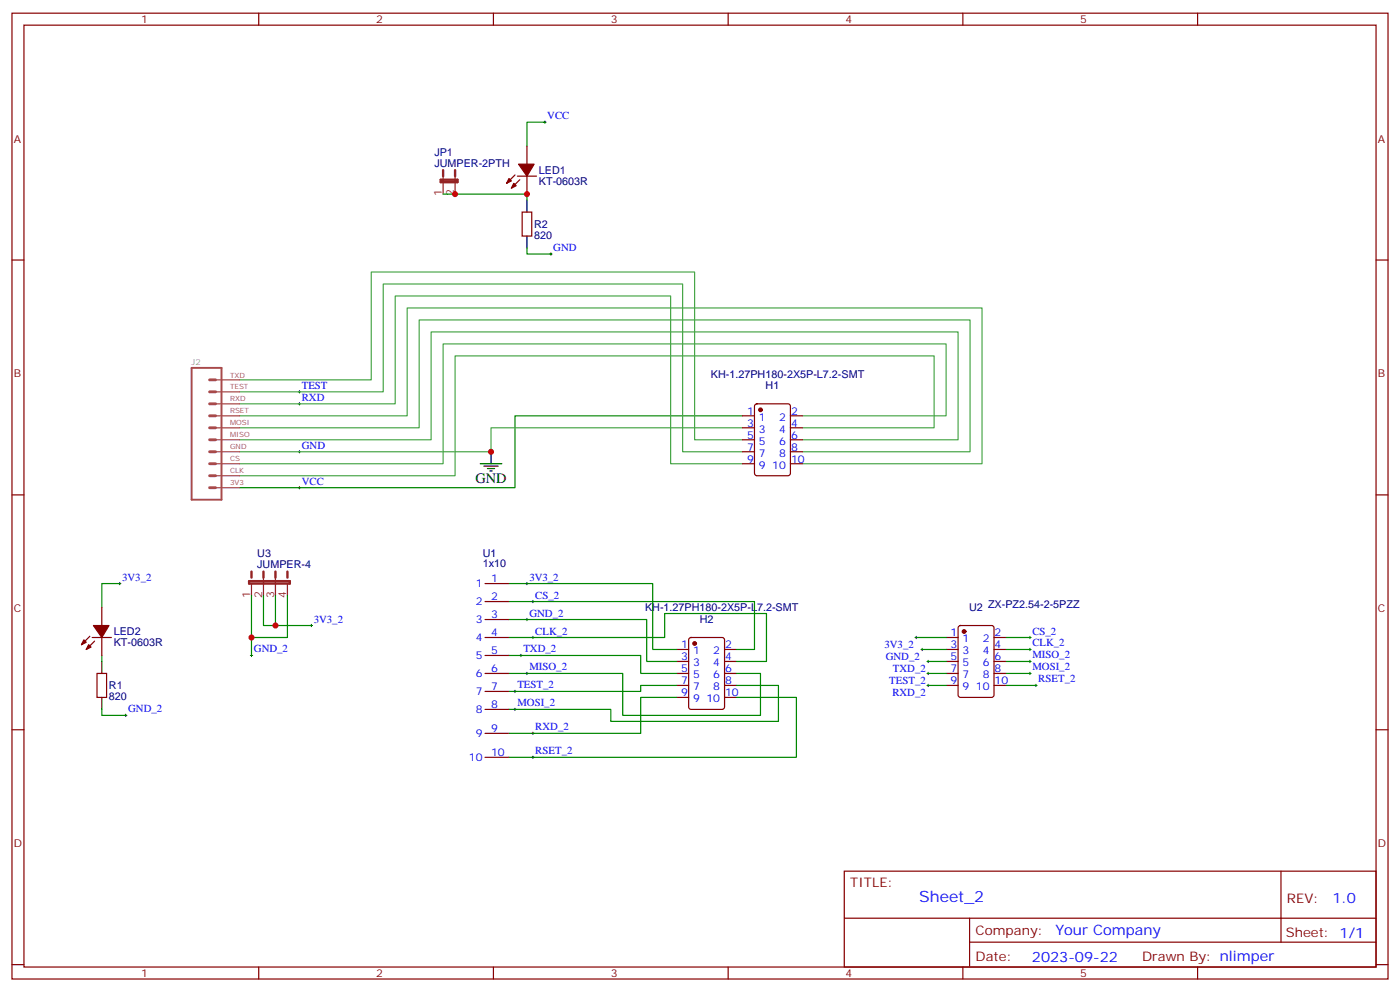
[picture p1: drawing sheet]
<svg xmlns="http://www.w3.org/2000/svg" width="412mm" height="292mm" viewBox="0 0 412 292" stroke-linecap="round" stroke-linejoin="round" font-family="sans-serif">
<g fill="none" stroke="#870000" stroke-width=".35">
<path d="M3.5 3.9h405.4v284.3h-405.4zM7.1 7.4h398.2v277.3h-398.2zM76.2 3.9v3.5M145.3 3.9v3.5M214.5 3.9v3.5M283.6 3.9v3.5M352.8 3.9v3.5M151.7 51.5l-2.5 2.5M152.4 51.9h5.6M153.1 52.9l-2.5 2.5M155.2 43v5.3M155.2 51.9v5.3"/>
<path d="M3.5 76.6h3.6M153.8 62.4h2.8v7.1h-2.8zM405.3 76.6h3.6M222.5 119.1l.5-.2h9.1l.7 .4v20l-.4 .7-9.4 .1-.7-.5-.1-20zM218.7 122.4h3.5M218.7 136.5h3.5M218.7 125.9h3.5M218.7 133h3.5M218.7 129.5h3.5M232.8 122.4h3.6M232.8 136.5h3.6M232.8 125.9h3.6"/>
<path d="M232.8 133h3.6M232.8 129.5h3.6M3.5 145.7h3.6M405.3 145.7h3.6M30 178.9v5.2M142.9 171.8h7M142.9 177.1h7M26.5 187.3l-2.5 2.5M27.2 187.7h5.6M27.9 188.7l-2.5 2.5M28.6 198.3h2.8v7h-2.8zM30 187.7v5.3"/>
<path d="M142.9 198.3h7M142.9 182.4h7M142.9 187.7h7M142.9 193h7M199.3 191.2h3.5M199.3 194.7h3.5M199.3 198.3h3.5M203.1 187.9l.5-.2h9.1l.7 .4v20l-.4 .7h-9.4l-.7-.4-.1-20zM213.4 191.2h3.6M213.4 194.7h3.6M213.4 198.3h3.6M278.7 191.2h3.5"/>
<path d="M278.7 194.7h3.5M278.7 198.3h3.5M278.7 187.7h3.5M282.5 184.4l.4-.3h9.2l.7 .5v20l-.5 .7h-9.4l-.6-.4-.1-20zM292.8 191.2h3.5M292.8 194.7h3.5M292.8 198.3h3.5M292.8 187.7h3.5M3.5 214.8h3.6M142.9 203.6h7M142.9 208.8h7M142.9 215.9h7"/>
<path d="M199.3 205.3h3.5M199.3 201.8h3.5M213.4 205.3h3.6M213.4 201.8h3.6M278.7 201.8h3.5M292.8 201.8h3.5M405.3 214.8h3.6M142.9 223h7M248.7 256.5h156.6v28.2h-156.6zM377.3 256.5v20.9M248.7 270.3h156.5M285.6 277.4h119.6"/>
<path d="M285.6 270.3v14.1M3.5 284h3.6M76.2 284.7v3.5M145.3 284.7v3.5M214.5 284.7v3.5M283.6 284.7v3.5M352.8 284.7v3.5M405.3 284h3.6"/>
</g>
<g fill="none" stroke="#000" stroke-width=".29">
<path d="M160.2 36h.7M160.5 35.6v.7M161.9 74.8h.7M162.3 74.4v.7M87.8 115.4h.7M87.8 118.9h.7M88.2 115v.7M88.2 118.5v.7M87.8 133h.7M88.2 132.6v.7M87.8 143.6h.7M88.2 143.2v.7"/>
<path d="M34.9 171.8h.7M35.3 171.4v.8M154.9 171.8h.7M155.2 171.4v.8M156.6 177.1h.7M157 176.7v.7M73.7 193h.7M74.1 192.6v.7M91.4 184.1h.7M91.7 183.8v.7M153.1 193h.7M153.5 192.6v.7"/>
<path d="M154.9 182.4h.7M154.9 198.3h.7M155.2 182v.7M155.2 197.9v.7M156.6 187.7h.7M157 187.3v.7M269.5 187.7h.7M269.9 187.3v.7M271.3 191.2h.7M271.6 190.9v.7M273 198.3h.8M273 194.7h.8"/>
<path d="M273.4 194.4v.7M273.4 197.9v.7M303 187.7h.7M303 198.3h.7M303 191.2h.7M303 194.7h.7M303.4 187.3v.7M303.4 190.9v.7M303.4 194.4v.7M303.4 197.9v.7M36.7 210.6h.7M37 210.3v.7"/>
<path d="M151.3 208.8h.7M151.3 203.6h.7M151.7 203.2v.7M151.7 208.5v.7M156.6 215.9h.7M157 215.5v.8M273 201.8h.8M273.4 201.4v.7M304.8 201.8h.7M305.2 201.4v.7M156.6 223h.7M157 222.6v.7"/>
</g>
<path d="M155.2 58.9v3.5M155.2 69.5v3.5M141.5 136.5h6.3M142.5 137.2h4.3M143.6 137.9h2.1M144.3 138.6h.7M144.6 133v3.5M30 194.7v3.6M30 205.3v3.5" fill="none" stroke="#000" stroke-width=".35"/>
<g fill="none" stroke="#008700" stroke-width=".35">
<path d="M160.5 36h-5.3v7M130.5 57.2h24.7v1.7M155.2 73v1.8h7.1M218.7 122.4h-67v21.2h-81.1M35.3 171.8h-5.3v7.1M74.1 175.3v17.7M77.6 175.3v8.8h14.1M81.1 175.3v8.8M84.7 175.3v12.4h-10.6M149.9 171.8h42.4v19.4h7M149.9 177.1h72.3v14.1h-5.2M30 193v1.7"/>
<path d="M149.9 182.4h40.6v12.3h8.8M149.9 193h38.8v5.3h10.6M149.9 187.7h45.9v-7.1h30v14.1h-8.8M149.9 198.3h33.5v12.3h40.6v-12.3h-7M269.9 187.7h8.8M271.6 191.2h7.1M273.4 194.7h5.3M273.4 198.3h5.3M296.3 187.7h7.1M296.3 191.2h7.1M296.3 194.7h7.1M296.3 198.3h7.1"/>
<path d="M30 208.8v1.8h7M199.3 201.8h-10.6v1.8h-38.8M199.3 205.3h-10.6v10.6h-38.8M217 201.8h12.3v10.6h-49.4v-3.6h-30M217 205.3h17.6v17.7h-84.7M273.4 201.8h5.3M296.3 201.8h8.9"/>
</g>
<path d="M70.6 111.8h38.8v-31.7h95.2v49.4h14.1M70.6 115.4h42.3v-31.8h88.2v49.4h17.6M70.6 118.9h45.8v-31.8h81.2v49.4h21.1M70.6 122.4h49.3v-31.7h169.4v45.8h-52.9M70.6 125.9h52.9v-31.7h162.3v38.8h-49.4M70.6 129.5h56.4v-31.8h155.2v31.8h-45.8M218.7 125.9h-74.1v7.1h-74M236.4 122.4h42.3v-21.2h-148.2v35.3h-59.9M236.4 125.9h38.8v-21.1h-141.1v35.3h-63.5" fill="none" stroke="#4aa64a" stroke-width=".35"/>
<path d="M56.4 108.3h8.9v38.8h-8.9z" fill="none" stroke="#a64a4a" stroke-width=".56"/>
<path d="M61.7 118.9h1.8M61.7 115.4h1.8M61.7 111.8h1.8M61.7 136.5h1.8M61.7 129.5h1.8M61.7 133h1.8M61.7 125.9h1.8M61.7 122.4h1.8M61.7 140.1h1.8M61.7 143.6h1.8" fill="none" stroke="#a64a4a" stroke-width=".85"/>
<path d="M63.6 118.9h7M63.6 115.4h7M63.6 111.8h7M63.6 136.5h7M63.6 133h7M63.6 129.5h7M63.6 125.9h7M63.6 122.4h7M63.6 143.6h7M63.6 140.1h7" fill="none" stroke="#a64a4a" stroke-width=".35"/>
<g fill="#870000" stroke="#870000" stroke-width=".35">
<path d="M151.3 54l.7 .7-1.4 .7z"/>
<path d="M149.9 52.6l.7 .7-1.4 .7z"/>
<path d="M152.8 48.3h4.5l-2.1 3.6z"/>
<path d="M26.1 189.8l.7 .7-1.4 .7z"/>
<path d="M24.7 188.4l.7 .7-1.4 .7z"/>
<path d="M27.5 184.1h4.6l-2.1 3.6z"/>
<circle cx="224" cy="120.6" r=".53"/>
<circle cx="204.6" cy="189.4" r=".53"/>
<circle cx="284" cy="185.9" r=".53"/>
</g>
<path d="M130.5 51.9v5.3M134.1 51.9v5.3M74.1 171.8v3.5M77.6 170v5.3M81.1 170v5.3M84.7 171.8v3.5" fill="none" stroke="#8c2424" stroke-width=".35"/>
<path d="M129.8 52.9h5v.7h-5zM130.5 50.1v1.8M134.1 50.1v1.8M73.4 171.1h12v.7h-12zM74.1 168.3v1.7M77.6 168.3v1.7M81.1 168.3v1.7M84.7 168.3v1.7" fill="none" stroke="#8c2424" stroke-width=".71"/>
<g fill="#c00">
<circle cx="144.6" cy="133" r=".88"/>
<circle cx="134.1" cy="57.1" r=".88"/>
<circle cx="155.2" cy="57.1" r=".88"/>
<circle cx="74.1" cy="187.7" r=".88"/>
<circle cx="81.1" cy="184.1" r=".88"/>
</g>
<text font-size="4.6" fill="#00f" x="270.8" y="265.5">Sheet_2</text>
<text font-size="4.2" x="140.1" y="142.2">GND</text>
<g font-size="4.2" fill="#00f">
<text x="392.5" y="265.7">1.0</text>
<text x="310.9" y="275.3">Your Company</text>
<text x="304" y="283.1">2023-09-22</text>
</g>
<g font-size="3.9" fill="#800">
<text x="250.5" y="261.1">TITLE:</text>
<text x="379.1" y="265.7">REV:</text>
<text x="287.4" y="275.3">Company:</text>
<text x="378.7" y="275.9">Sheet: 1/1</text>
<text x="287.4" y="282.9">Date:</text>
<text x="336.4" y="283">Drawn By: nlimper</text>
</g>
<g font-size="3.2" fill="#800">
<text x="41.6" y="6.9">1</text>
<text x="110.8" y="6.9">2</text>
<text x="179.9" y="6.9">3</text>
<text x="249.1" y="6.9">4</text>
<text x="318.2" y="6.9">5</text>
<text x="4.1" y="42">A</text>
<text x="405.9" y="42">A</text>
<text x="4.1" y="111.1">B</text>
<text x="405.9" y="111.1">B</text>
<text x="4.1" y="180.3">C</text>
<text x="405.9" y="180.3">C</text>
<text x="4.1" y="249.4">D</text>
<text x="405.9" y="249.4">D</text>
<text x="41.6" y="287.7">1</text>
<text x="110.8" y="287.7">2</text>
<text x="179.9" y="287.7">3</text>
<text x="249.1" y="287.7">4</text>
<text x="318.2" y="287.7">5</text>
</g>
<g font-size="3.2" fill="#00f">
<text x="161.2" y="35.1">VCC</text>
<text x="163" y="73.9">GND</text>
<text x="88.9" y="114.5">TEST</text>
<text x="88.9" y="118">RXD</text>
<text x="220.1" y="122.1">1</text>
<text x="220.1" y="125.6">3</text>
<text x="223.6" y="123.8">1</text>
<text x="229.5" y="123.8">2</text>
<text x="233" y="125.6">4</text>
<text x="233" y="122.1">2</text>
<text x="220.1" y="129.1">5</text>
<text x="223.6" y="127.4">3</text>
<text x="223.6" y="130.9">5</text>
<text x="229.5" y="130.9">6</text>
<text x="229.5" y="127.4">4</text>
<text x="233" y="129.1">6</text>
<text x="88.9" y="132.1">GND</text>
<text x="220.1" y="132.6">7</text>
<text x="220.1" y="136.2">9</text>
<text x="223.6" y="134.4">7</text>
<text x="223.6" y="137.9">9</text>
<text x="227.5" y="137.9">10</text>
<text x="229.5" y="134.4">8</text>
<text x="233" y="136.2">10</text>
<text x="233" y="132.6">8</text>
<text x="88.9" y="142.7">VCC</text>
<text x="36" y="170.9">3V3_2</text>
<text x="140.2" y="172.9">1</text>
<text x="144.6" y="171.4">1</text>
<text x="155.9" y="170.9">3V3_2</text>
<text x="140.2" y="178.2">2</text>
<text x="144.6" y="176.7">2</text>
<text x="157.7" y="176.2">CS_2</text>
<text x="92.4" y="183.3">3V3_2</text>
<text x="140.2" y="183.4">3</text>
<text x="144.6" y="182">3</text>
<text x="155.9" y="181.5">GND_2</text>
<text x="140.2" y="188.7">4</text>
<text x="144.6" y="187.3">4</text>
<text x="157.7" y="186.8">CLK_2</text>
<text x="200.7" y="190.9">1</text>
<text x="213.6" y="190.9">2</text>
<text x="260.5" y="190.9">3V3_2</text>
<text x="280" y="187.3">1</text>
<text x="280" y="190.9">3</text>
<text x="283.5" y="189.1">1</text>
<text x="289.5" y="189.1">2</text>
<text x="293" y="190.9">4</text>
<text x="293" y="187.3">2</text>
<text x="304.1" y="186.8">CS_2</text>
<text x="304.1" y="190.3">CLK_2</text>
<text x="74.8" y="192.1">GND_2</text>
<text x="140.2" y="194">5</text>
<text x="144.6" y="192.6">5</text>
<text x="144.6" y="197.9">6</text>
<text x="154.2" y="192.1">TXD_2</text>
<text x="155.9" y="197.4">MISO_2</text>
<text x="200.7" y="194.4">3</text>
<text x="200.7" y="197.9">5</text>
<text x="204.2" y="192.6">1</text>
<text x="204.2" y="196.1">3</text>
<text x="210.1" y="196.1">4</text>
<text x="210.1" y="192.6">2</text>
<text x="213.6" y="197.9">6</text>
<text x="213.6" y="194.4">4</text>
<text x="260.9" y="194.4">GND_2</text>
<text x="263" y="197.9">TXD_2</text>
<text x="280" y="194.4">5</text>
<text x="280" y="197.9">7</text>
<text x="283.5" y="192.6">3</text>
<text x="283.5" y="196.1">5</text>
<text x="289.5" y="196.1">6</text>
<text x="289.5" y="192.6">4</text>
<text x="293" y="197.9">8</text>
<text x="293" y="194.4">6</text>
<text x="304.1" y="193.9">MISO_2</text>
<text x="304.1" y="197.4">MOSI_2</text>
<text x="140.2" y="199.3">6</text>
<text x="144.6" y="203.2">7</text>
<text x="152.4" y="202.7">TEST_2</text>
<text x="200.7" y="201.4">7</text>
<text x="204.2" y="199.7">5</text>
<text x="204.2" y="203.2">7</text>
<text x="210.1" y="203.2">8</text>
<text x="210.1" y="199.7">6</text>
<text x="213.6" y="201.4">8</text>
<text x="262" y="201.4">TEST_2</text>
<text x="280" y="201.4">9</text>
<text x="283.5" y="199.7">7</text>
<text x="283.5" y="203.2">9</text>
<text x="287.5" y="203.2">10</text>
<text x="289.5" y="199.7">8</text>
<text x="293" y="201.4">10</text>
<text x="305.9" y="200.9">RSET_2</text>
<text x="37.7" y="209.7">GND_2</text>
<text x="140.2" y="204.6">7</text>
<text x="140.2" y="209.9">8</text>
<text x="144.6" y="208.5">8</text>
<text x="152.4" y="208">MOSI_2</text>
<text x="200.7" y="205">9</text>
<text x="204.2" y="206.7">9</text>
<text x="208.1" y="206.7">10</text>
<text x="213.6" y="205">10</text>
<text x="262.9" y="205">RXD_2</text>
<text x="144.6" y="215.5">9</text>
<text x="157.7" y="215">RXD_2</text>
<text x="140.2" y="217">9</text>
<text x="138.1" y="224">10</text>
<text x="144.6" y="222.6">10</text>
<text x="157.7" y="222.1">RSET_2</text>
</g>
<g font-size="3.2" fill="#000080">
<text x="128" y="45.9">JP1</text>
<text x="128" y="49">JUMPER-2PTH</text>
<text x="158.7" y="51.2">LED1</text>
<text x="158.7" y="54.4">KT-0603R</text>
<text x="157.3" y="70.3">820</text>
<text x="157.3" y="67.1">R2</text>
<text x="209.4" y="111.2">KH-1.27PH180-2X5P-L7.2-SMT</text>
<text x="225.5" y="114.7">H1</text>
<text x="75.8" y="167.2">JUMPER-4</text>
<text x="75.8" y="164">U3</text>
<text x="142.2" y="167">1x10</text>
<text x="142.2" y="163.9">U1</text>
<text x="190" y="180">KH-1.27PH180-2X5P-L7.2-SMT</text>
<text x="285.5" y="179.7">U2</text>
<text x="291" y="178.9">ZX-PZ2.54-2-5PZZ</text>
<text x="206.1" y="183.4">H2</text>
<text x="33.5" y="190.2">KT-0603R</text>
<text x="33.5" y="187.1">LED2</text>
<text x="32.1" y="202.9">R1</text>
<text x="32.1" y="206.1">820</text>
</g>
<g font-size="3.2" fill="#8d2323">
<text x="130.2" y="57.8" transform="rotate(-90 130.2 57.8)">1</text>
<text x="133.7" y="57.8" transform="rotate(-90 133.7 57.8)">2</text>
<text x="73.7" y="175.9" transform="rotate(-90 73.7 175.9)">1</text>
<text x="77.3" y="175.9" transform="rotate(-90 77.3 175.9)">2</text>
<text x="80.8" y="175.9" transform="rotate(-90 80.8 175.9)">3</text>
<text x="84.3" y="175.9" transform="rotate(-90 84.3 175.9)">4</text>
</g>
<text font-size="2.5" fill="#838383" x="56.4" y="107.6">J2</text>
<g font-size="2.1" fill="#a54b4b">
<text x="67.8" y="111.1">TXD</text>
<text x="67.8" y="118.2">RXD</text>
<text x="67.8" y="114.7">TEST</text>
<text x="67.8" y="125.2">MOSI</text>
<text x="67.8" y="121.7">RSET</text>
<text x="67.8" y="128.8">MISO</text>
<text x="67.8" y="135.8">CS</text>
<text x="67.8" y="132.3">GND</text>
<text x="67.8" y="142.9">3V3</text>
<text x="67.8" y="139.4">CLK</text>
</g>
</svg>
